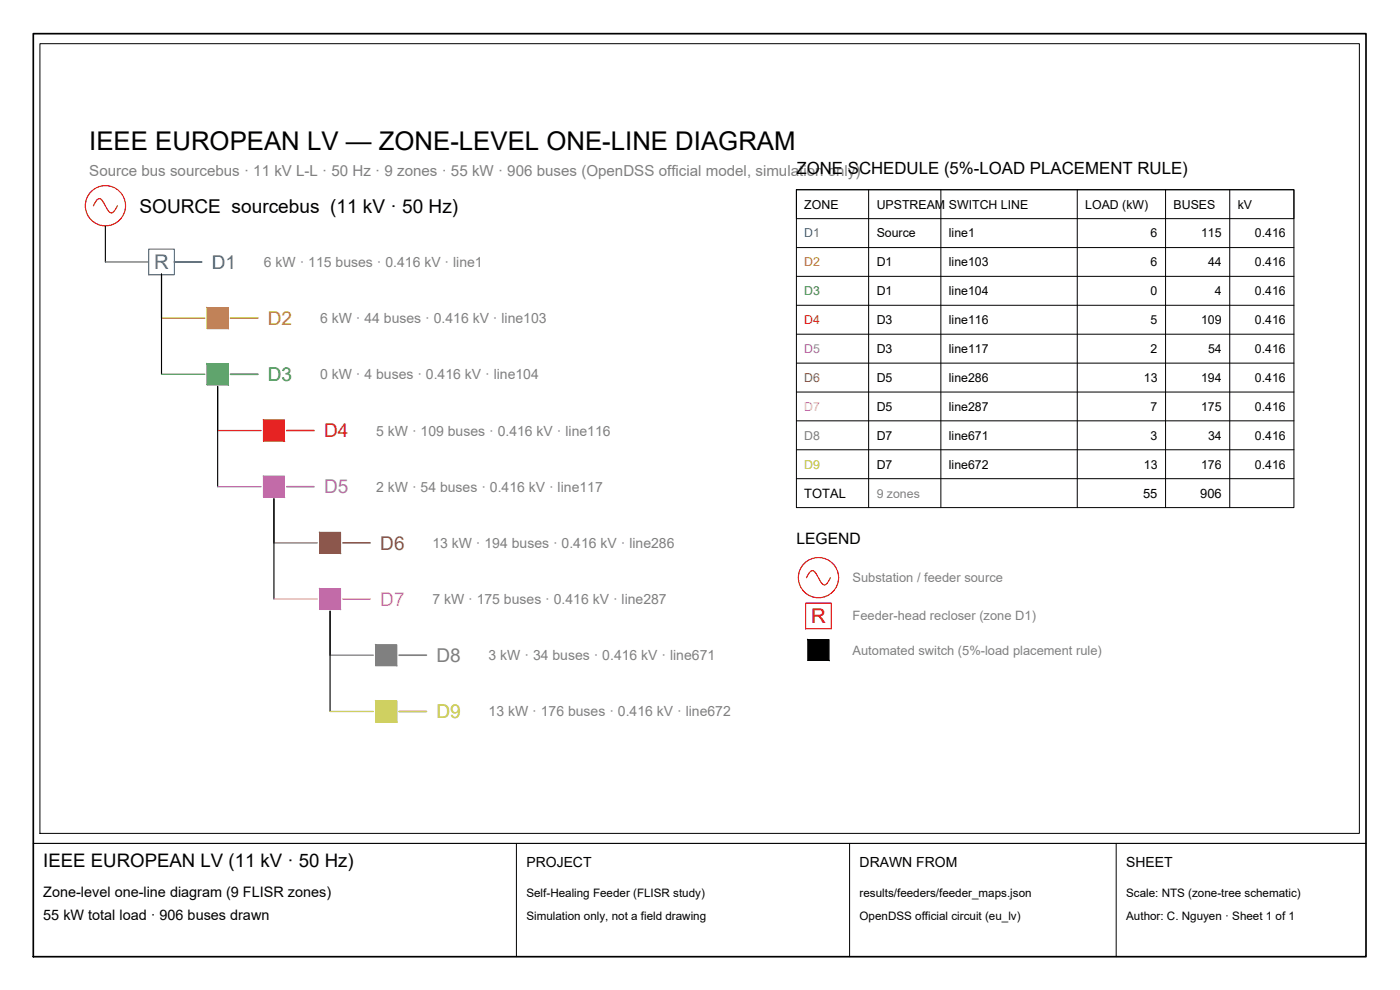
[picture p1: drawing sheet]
<svg xmlns="http://www.w3.org/2000/svg" width="420mm" height="297mm" viewBox="0 0 420 297" stroke-linecap="round" stroke-linejoin="round" font-family="sans-serif">
<!-- layer: SOURCE -->
<g fill="none" stroke="#f00" stroke-width=".34">
<path d="M28 61.8l.4-.7a1.72 1.72 0 0 1 1.8-1.4l.7 .8 1.1 1.9a1.74 1.74 0 0 0 1.8 1.4l1.4-2M242 173.3l.4-.6a1.72 1.72 0 0 1 1.8-1.4l.7 .8 1.1 1.9a1.72 1.72 0 0 0 1.8 1.4l.7-.7 .7-1.4"/>
<circle cx="31.6" cy="61.7" r="6"/>
<circle cx="245.6" cy="173.3" r="6"/>
</g>
<!-- layer: BUS-TRUNK -->
<path d="M31.6 67.8v10.8M48.5 82.2v30.1M65.3 115.9v30.1M82.2 149.6v30.1M99.1 183.4v30.1" fill="none" stroke="#000" stroke-width=".34"/>
<!-- layer: ZONE-D1 -->
<path d="M31.6 78.6h13" fill="none" stroke="#1f77b4" stroke-width=".38"/>
<path d="M44.6 74.7h7.7v7.8h-7.7z" fill="none" stroke="#1f77b4" stroke-width=".34"/>
<path d="M52.3 78.6h8.2" fill="none" stroke="#1f77b4" stroke-width=".51"/>
<!-- layer: ZONE-D2 -->
<path d="M48.5 95.4h13" fill="none" stroke="#ff7f0e" stroke-width=".38"/>
<path d="M62.2 92.3h6.3v6.3h-6.3z" fill="none" stroke="#ff7f0e" stroke-width=".34"/>
<path d="M62.2 92.3l6.3 6.3v-6.3zM62.2 92.3l6.3 6.3h-6.3z" fill="#ff7f0e" stroke="#ff7f0e" stroke-width=".3"/>
<path d="M69.2 95.4h8.2" fill="none" stroke="#ff7f0e" stroke-width=".51"/>
<!-- layer: ZONE-D3 -->
<path d="M48.5 112.3h13" fill="none" stroke="#2ca02c" stroke-width=".38"/>
<path d="M62.2 109.2h6.3v6.2h-6.3z" fill="none" stroke="#2ca02c" stroke-width=".34"/>
<path d="M62.2 109.2l6.3 6.2v-6.2zM62.2 109.2l6.3 6.2h-6.3z" fill="#2ca02c" stroke="#2ca02c" stroke-width=".3"/>
<path d="M69.2 112.3h8.2" fill="none" stroke="#2ca02c" stroke-width=".51"/>
<!-- layer: ZONE-D4 -->
<path d="M65.3 129.2h13.1" fill="none" stroke="#d62728" stroke-width=".38"/>
<path d="M79.1 126.1h6.2v6.2h-6.2z" fill="none" stroke="#d62728" stroke-width=".34"/>
<path d="M79.1 126.1l6.2 6.2v-6.2zM79.1 126.1l6.2 6.2h-6.2z" fill="#d62728" stroke="#d62728" stroke-width=".3"/>
<path d="M86.1 129.2h8.1" fill="none" stroke="#d62728" stroke-width=".51"/>
<!-- layer: ZONE-D5 -->
<path d="M65.3 146h13.1" fill="none" stroke="#9467bd" stroke-width=".38"/>
<path d="M79.1 142.9h6.2v6.3h-6.2z" fill="none" stroke="#9467bd" stroke-width=".34"/>
<path d="M79.1 142.9l6.2 6.3v-6.3zM79.1 142.9l6.2 6.3h-6.2z" fill="#9467bd" stroke="#9467bd" stroke-width=".3"/>
<path d="M86.1 146h8.1" fill="none" stroke="#9467bd" stroke-width=".51"/>
<!-- layer: ZONE-D6 -->
<path d="M82.2 162.9h13" fill="none" stroke="#8c564b" stroke-width=".38"/>
<path d="M95.9 159.8h6.3v6.2h-6.3z" fill="none" stroke="#8c564b" stroke-width=".34"/>
<path d="M95.9 159.8l6.3 6.2v-6.2zM95.9 159.8l6.3 6.2h-6.3z" fill="#8c564b" stroke="#8c564b" stroke-width=".3"/>
<path d="M102.9 162.9h8.2" fill="none" stroke="#8c564b" stroke-width=".51"/>
<!-- layer: ZONE-D7 -->
<path d="M82.2 179.7h13" fill="none" stroke="#e377c2" stroke-width=".38"/>
<path d="M95.9 176.6h6.3v6.3h-6.3z" fill="none" stroke="#e377c2" stroke-width=".34"/>
<path d="M95.9 176.6l6.3 6.3v-6.3zM95.9 176.6l6.3 6.3h-6.3z" fill="#e377c2" stroke="#e377c2" stroke-width=".3"/>
<path d="M102.9 179.7h8.2" fill="none" stroke="#e377c2" stroke-width=".51"/>
<!-- layer: ZONE-D8 -->
<path d="M99.1 196.6h13" fill="none" stroke="#7f7f7f" stroke-width=".38"/>
<path d="M112.8 193.5h6.2v6.2h-6.2z" fill="none" stroke="#7f7f7f" stroke-width=".34"/>
<path d="M112.8 193.5l6.2 6.2v-6.2zM112.8 193.5l6.2 6.2h-6.2z" fill="#7f7f7f" stroke="#7f7f7f" stroke-width=".3"/>
<path d="M119.8 196.6h8.2" fill="none" stroke="#7f7f7f" stroke-width=".51"/>
<!-- layer: ZONE-D9 -->
<path d="M99.1 213.5h13" fill="none" stroke="#bcbd22" stroke-width=".38"/>
<path d="M112.8 210.3h6.2v6.3h-6.2z" fill="none" stroke="#bcbd22" stroke-width=".34"/>
<path d="M112.8 210.3l6.2 6.3v-6.3zM112.8 210.3l6.2 6.3h-6.2z" fill="#bcbd22" stroke="#bcbd22" stroke-width=".3"/>
<path d="M119.8 213.5h8.2" fill="none" stroke="#bcbd22" stroke-width=".51"/>
<!-- layer: TABLE -->
<g fill="none" stroke="#000" stroke-width=".3">
<path d="M239 56.9h149.3v8.7h-149.3zM239 56.9h149.3v95.4h-149.3zM260.7 56.9v95.4M282.4 56.9v95.4M323.3 56.9v95.4M349.8 56.9v95.4M369.1 56.9v95.4M239 74.3h149.3M239 82.9h149.3M239 91.6h149.3M239 100.3h149.3M239 109h149.3"/>
<path d="M239 117.6h149.3M239 126.3h149.3M239 134.9h149.3M239 143.6h149.3"/>
</g>
<!-- layer: DEV-RECLOSER -->
<path d="M241.8 181h7.7v7.7h-7.7z" fill="none" stroke="#f00" stroke-width=".34"/>
<!-- layer: DEV-SWITCH -->
<path d="M242.5 191.9h6.3v6.2h-6.3z" fill="none" stroke="#000" stroke-width=".3"/>
<path d="M242.5 191.9l6.3 6.2v-6.2zM242.5 191.9l6.3 6.2h-6.3z" fill="#000" stroke="#000" stroke-width=".3"/>
<!-- layer: TITLE -->
<path d="M10 10.1h400v276.9h-400z" fill="none" stroke="#000" stroke-width=".51"/>
<!-- layer: VIEWPORTS -->
<path d="M12 13.1h396v236.9h-396z" fill="none" stroke="#000" stroke-width=".3"/>
<!-- layer: TITLE -->
<path d="M10 253.1h400" fill="none" stroke="#000" stroke-width=".34"/>
<path d="M155 253.1v33.9M255 253.1v33.9M335 253.1v33.9" fill="none" stroke="#000" stroke-width=".3"/>
<text font-size="7.7" x="26.8" y="44.9">IEEE EUROPEAN LV — ZONE-LEVEL ONE-LINE DIAGRAM</text>
<text font-size="6.1" fill="#1f77b4" x="46.3" y="80.8">R</text>
<text font-size="6.1" fill="#f00" x="243.4" y="187">R</text>
<text font-size="5.7" x="41.9" y="63.8">SOURCE sourcebus (11 kV · 50 Hz)</text>
<text font-size="5.7" fill="#1f77b4" x="63.5" y="80.6">D1</text>
<text font-size="5.7" fill="#ff7f0e" x="80.4" y="97.5">D2</text>
<text font-size="5.7" fill="#2ca02c" x="80.4" y="114.4">D3</text>
<text font-size="5.7" fill="#d62728" x="97.2" y="131.2">D4</text>
<text font-size="5.7" fill="#9467bd" x="97.2" y="148.1">D5</text>
<text font-size="5.7" fill="#8c564b" x="114.1" y="164.9">D6</text>
<text font-size="5.7" fill="#e377c2" x="114.1" y="181.8">D7</text>
<text font-size="5.7" fill="#7f7f7f" x="131" y="198.7">D8</text>
<text font-size="5.7" fill="#bcbd22" x="131" y="215.5">D9</text>
<text font-size="5.6" x="13" y="260.1">IEEE EUROPEAN LV (11 kV · 50 Hz)</text>
<text font-size="5" x="239" y="52.1">ZONE SCHEDULE (5%-LOAD PLACEMENT RULE)</text>
<text font-size="4.7" x="239" y="163.1">LEGEND</text>
<text font-size="4.5" fill="#808080" x="26.8" y="52.7">Source bus sourcebus · 11 kV L-L · 50 Hz · 9 zones · 55 kW · 906 buses (OpenDSS official model, simulation only)</text>
<g font-size="4.3">
<text x="13" y="269.1">Zone-level one-line diagram (9 FLISR zones)</text>
<text x="13" y="276">55 kW total load · 906 buses drawn</text>
</g>
<g font-size="4.2" fill="#808080">
<text x="79.2" y="80.1">6 kW · 115 buses · 0.416 kV · line1</text>
<text x="96.1" y="97">6 kW · 44 buses · 0.416 kV · line103</text>
<text x="96.1" y="113.8">0 kW · 4 buses · 0.416 kV · line104</text>
<text x="112.9" y="130.7">5 kW · 109 buses · 0.416 kV · line116</text>
<text x="112.9" y="147.5">2 kW · 54 buses · 0.416 kV · line117</text>
<text x="129.8" y="164.4">13 kW · 194 buses · 0.416 kV · line286</text>
<text x="129.8" y="181.3">7 kW · 175 buses · 0.416 kV · line287</text>
<text x="146.6" y="198.1">3 kW · 34 buses · 0.416 kV · line671</text>
<text x="146.6" y="215">13 kW · 176 buses · 0.416 kV · line672</text>
</g>
<g font-size="4.2">
<text x="158" y="260.1">PROJECT</text>
<text x="258" y="260.1">DRAWN FROM</text>
<text x="338" y="260.1">SHEET</text>
</g>
<g font-size="3.9">
<text x="241.4" y="149.3">TOTAL</text>
<text x="343.1" y="149.3">55</text>
<text x="360.2" y="149.3">906</text>
</g>
<g font-size="3.9" fill="#808080">
<text x="255.9" y="174.7">Substation / feeder source</text>
<text x="255.9" y="186.2">Feeder-head recloser (zone D1)</text>
<text x="255.9" y="196.4">Automated switch (5%-load placement rule)</text>
</g>
<g font-size="3.7">
<text x="241.4" y="62.6">ZONE</text>
<text x="263.1" y="62.6">UPSTREAM SWITCH LINE</text>
<text x="325.7" y="62.6">LOAD (kW)</text>
<text x="352.2" y="62.6">BUSES</text>
<text x="371.5" y="62.6">kV</text>
<text x="263.1" y="71.2">Source</text>
<text x="284.8" y="71.2">line1</text>
<text x="345.3" y="71.2">6</text>
<text x="360.5" y="71.2">115</text>
<text x="376.6" y="71.2">0.416</text>
<text x="263.1" y="79.9">D1</text>
<text x="284.8" y="79.9">line103</text>
<text x="345.3" y="79.9">6</text>
<text x="362.5" y="79.9">44</text>
<text x="376.6" y="79.9">0.416</text>
<text x="263.1" y="88.6">D1</text>
<text x="284.8" y="88.6">line104</text>
<text x="345.3" y="88.6">0</text>
<text x="364.6" y="88.6">4</text>
<text x="376.6" y="88.6">0.416</text>
<text x="263.1" y="97.3">D3</text>
<text x="284.8" y="97.3">line116</text>
<text x="345.3" y="97.3">5</text>
<text x="360.5" y="97.3">109</text>
<text x="376.6" y="97.3">0.416</text>
<text x="263.1" y="105.9">D3</text>
<text x="284.8" y="105.9">line117</text>
<text x="345.3" y="105.9">2</text>
<text x="362.5" y="105.9">54</text>
<text x="376.6" y="105.9">0.416</text>
<text x="263.1" y="114.6">D5</text>
<text x="284.8" y="114.6">line286</text>
<text x="343.3" y="114.6">13</text>
<text x="360.5" y="114.6">194</text>
<text x="376.6" y="114.6">0.416</text>
<text x="263.1" y="123.3">D5</text>
<text x="284.8" y="123.3">line287</text>
<text x="345.3" y="123.3">7</text>
<text x="360.5" y="123.3">175</text>
<text x="376.6" y="123.3">0.416</text>
<text x="263.1" y="131.9">D7</text>
<text x="284.8" y="131.9">line671</text>
<text x="345.3" y="131.9">3</text>
<text x="362.5" y="131.9">34</text>
<text x="376.6" y="131.9">0.416</text>
<text x="263.1" y="140.6">D7</text>
<text x="284.8" y="140.6">line672</text>
<text x="343.3" y="140.6">13</text>
<text x="360.5" y="140.6">176</text>
<text x="376.6" y="140.6">0.416</text>
</g>
<text font-size="3.7" fill="#1f77b4" x="241.4" y="71.2">D1</text>
<text font-size="3.7" fill="#ff7f0e" x="241.4" y="79.9">D2</text>
<text font-size="3.7" fill="#2ca02c" x="241.4" y="88.6">D3</text>
<text font-size="3.7" fill="#d62728" x="241.4" y="97.3">D4</text>
<text font-size="3.7" fill="#9467bd" x="241.4" y="105.9">D5</text>
<text font-size="3.7" fill="#8c564b" x="241.4" y="114.6">D6</text>
<text font-size="3.7" fill="#e377c2" x="241.4" y="123.3">D7</text>
<text font-size="3.7" fill="#7f7f7f" x="241.4" y="131.9">D8</text>
<text font-size="3.7" fill="#bcbd22" x="241.4" y="140.6">D9</text>
<text font-size="3.7" fill="#808080" x="263.1" y="149.3">9 zones</text>
<g font-size="3.5">
<text x="158" y="269.1">Self-Healing Feeder (FLISR study)</text>
<text x="258" y="269.1">results/feeders/feeder_maps.json</text>
<text x="338" y="269.1">Scale: NTS (zone-tree schematic)</text>
<text x="158" y="276">Simulation only, not a field drawing</text>
<text x="258" y="276">OpenDSS official circuit (eu_lv)</text>
<text x="338" y="276">Author: C. Nguyen · Sheet 1 of 1</text>
</g>
</svg>
